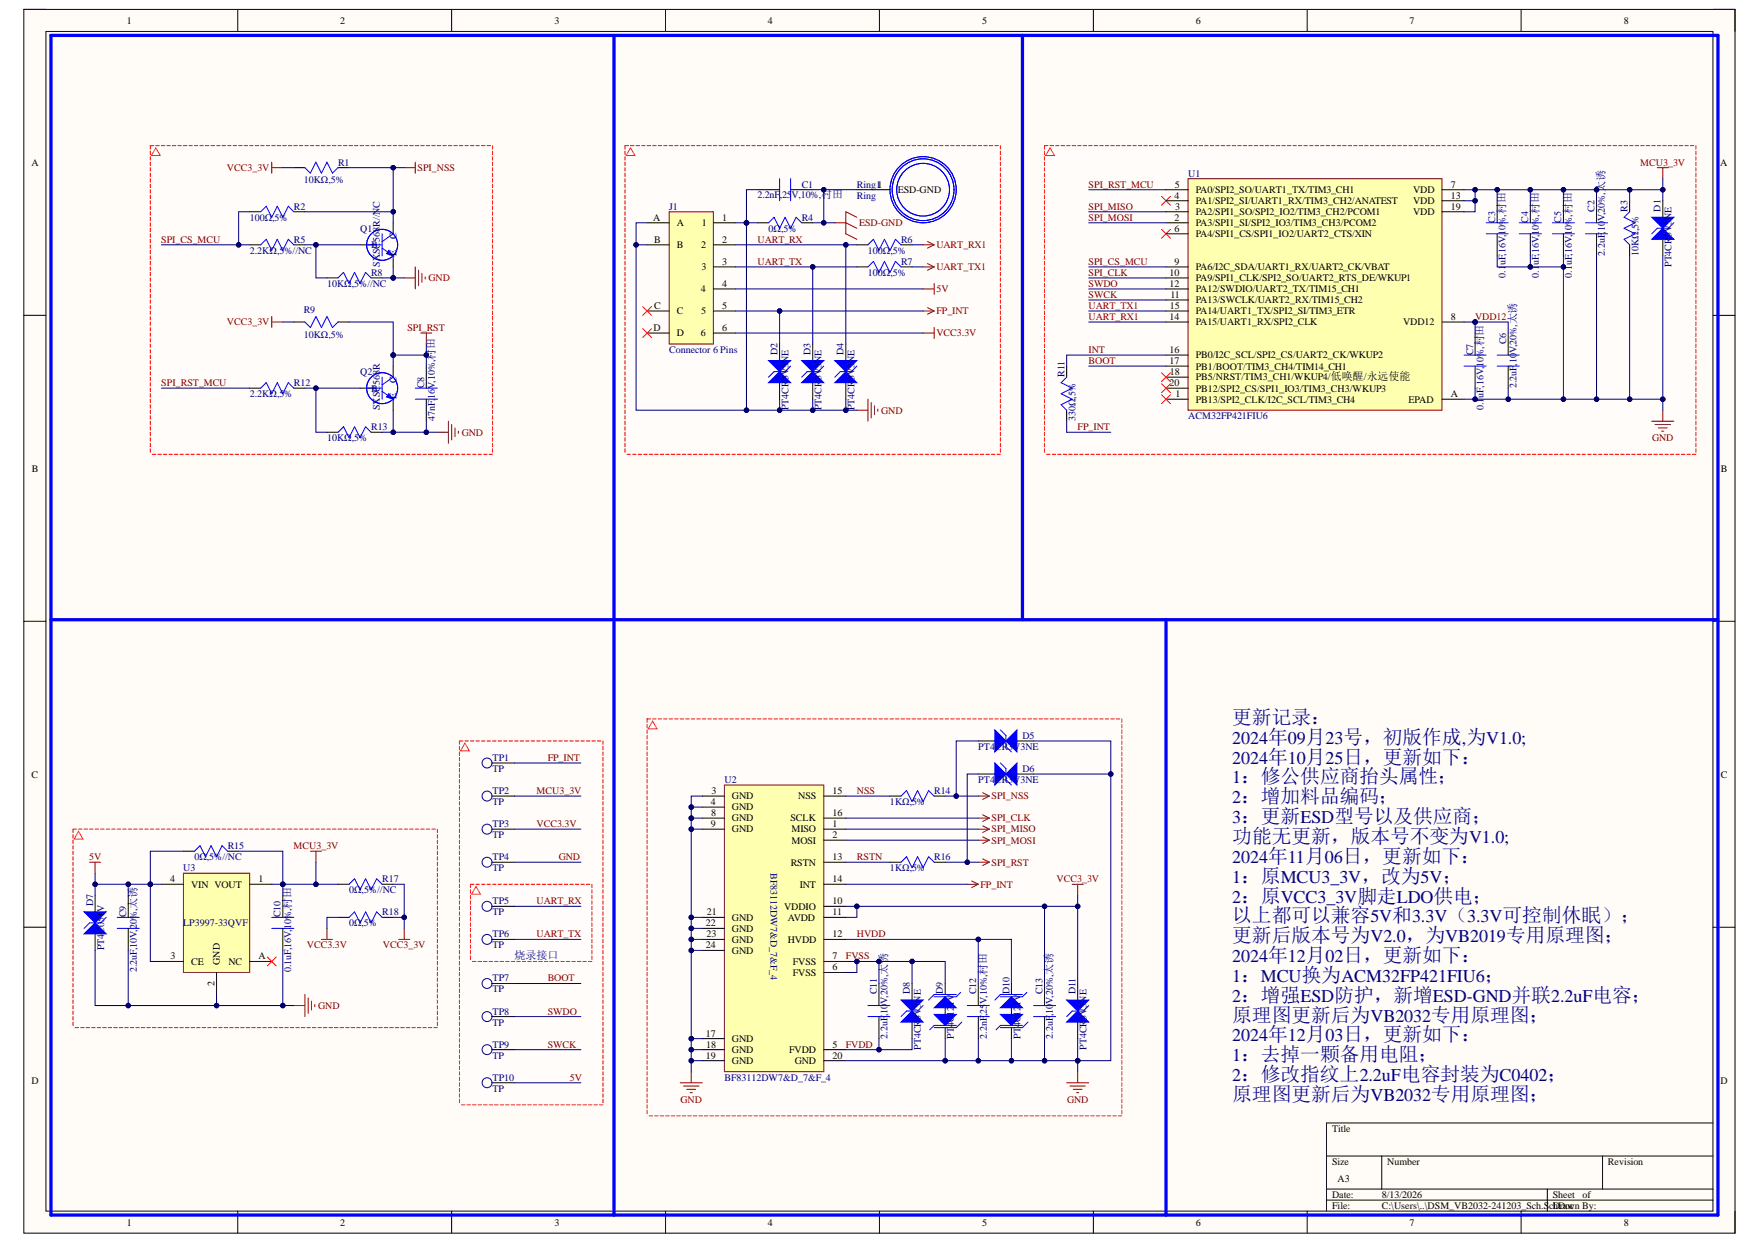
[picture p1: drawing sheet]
# Altium schematic sheet DSM_VB2032-241203_Sch.SchDoc
size A3; SheetNumber: 1; SheetTotal: 1

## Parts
C1  2.2nF,25V,10%,村田  [C0201]
C2  2.2uF,10V,20%,太诱  [C0201]
C3  0.1uF,16V,10%,村田  [C0201]
C4  0.1uF,16V,10%,村田  [C0201]
C5  0.1uF,16V,10%,村田  [C0201]
C6  2.2uF,10V,20%,太诱  [C0201]
C7  0.1uF,16V,10%,村田  [C0201]
C8  47nF,16V,10%,村田  [C0201]
C9  2.2uF,10V,20%,太诱  [C0201]
C10  0.1uF,16V,10%,村田  [C0201]
C11  2.2uF,10V,20%,太诱  [CC0402-M]
C12  2.2nF,25V,10%,村田  [C0201]
C13  2.2uF,10V,20%,太诱  [CC0402-M]
D1  PT4CR3V3NE  [SOD-962]
D2  PT4CR3V3NE  [SOD-962]
D3  PT4CR3V3NE  [SOD-962]
D4  PT4CR3V3NE  [SOD-962]
D5  PT4CR3V3NE  [SOD-962]
D6  PT4CR3V3NE  [SOD-962]
D7  PT4C051V  [DFN0603-2L 0.3*0.23 Pitch 0.38]
D8  PT4CR3V3NE  [SOD-962]
D9  PT4C121V  [SOD-962]
D10  PT4C121V  [SOD-962]
D11  PT4CR3V3NE  [SOD-962]
J1  Connector 6 Pins  [A1004LF-06A]
Q1  SXSC568R//NC  [SOT-723]
Q2  SXSC568R  [SOT-723]
R1  10KΩ,5%  [R0201]
R2  100Ω,5%  [R0201]
R3  10KΩ,5%  [R0201]
R4  0Ω,5%  [R0201]
R5  2.2KΩ,5%//NC  [R0201]
R6  100Ω,5%  [R0201]
R7  100Ω,5%  [R0201]
R8  10KΩ,5%//NC  [R0201]
R9  10KΩ,5%  [R0201]
R11  330Ω,5%  [R0201]
R12  2.2KΩ,5%  [R0201]
R13  10KΩ,5%  [R0201]
R14  1KΩ,5%  [R0201]
R15  0Ω,5%//NC  [R0201]
R16  1KΩ,5%  [R0201]
R17  0Ω,5%//NC  [R0201]
R18  0Ω,5%  [R0201]
Ring1  Ring  [Ring]
TP1  TP  [TP（Φ0.5）]
TP2  TP  [TP（Φ0.5）]
TP3  TP  [TP（Φ0.5）]
TP4  TP  [TP（Φ0.5）]
TP5  TP  [TP（Φ0.5）]
TP6  TP  [TP（Φ0.5）]
TP7  TP  [TP（Φ0.5）]
TP8  TP  [TP（Φ0.5）]
TP9  TP  [TP（Φ0.5）]
TP10  TP  [TP（Φ0.5）]
U1  ACM32FP421FIU6  [QFN 20 3*3 Pitch 0.4]
U2  BF83112DW7&D_7&F_4  [BF83112DW7&D_7&F_4]
U3  LP3997-33QVF  [DFN 1*1-4L]

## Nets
5V: C9.2 D7.2 J1.4 R15.1 TP10.1 U3.3(CE) U3.4(VIN)
ESD-GND: C1.1 R4.2 Ring1.1(ESD-GND)
FP_INT: D2.2 J1.5 R11.1 TP1.1 U2.14(INT)
GND: C1.2 C2.1 C3.1 C4.1 C5.1 C6.1 C7.1 C8.1 C9.1 C10.1 C12.1 C13.1 D1.1 D2.1 D3.1 D4.1 D5.1 D6.1 D7.1 D9.2 D10.2 D11.1 J1.1 J1.A J1.B Q1.2(E) Q2.2(E) R3.1 R4.1 R8.2 R13.2 TP4.1 U1.A(EPAD) U2.3(GND) U2.4(GND) U2.8(GND) U2.9(GND) U2.17(GND) U2.18(GND) U2.19(GND) U2.20(GND) U2.21(GND) U2.22(GND) U2.23(GND) U2.24(GND) U3.2(GND)
MCU3_3V: C2.2 C3.2 C4.2 C5.2 C10.2 D1.2 R3.2 R15.2 R17.1 TP2.1 U1.7(VDD) U1.13(VDD) U1.19(VDD) U3.1(VOUT)
SPI_CLK: U1.10(PA9/SPI1_CLK/SPI2_SO/UART2_RTS_DE/WKUP1) U2.16(SCLK)
SPI_MISO: U1.3(PA2/SPI1_SO/SPI2_IO2/TIM3_CH2/PCOM1) U2.1(MISO)
SPI_MOSI: U1.2(PA3/SPI1_SI/SPI2_IO3/TIM3_CH3/PCOM2) U2.2(MOSI)
SPI_NSS: D5.2 Q1.3(C) R1.1 R2.2 R14.2
SPI_RST: C8.2 D6.2 Q2.3(C) R9.1 R16.2
UART_RX1: R6.2 U1.14(PA15/UART1_RX/SPI2_CLK)
UART_TX1: R7.2 U1.15(PA14/UART1_TX/SPI2_SI/TIM3_ETR)
VCC3.3V: J1.6 R18.1 TP3.1
VCC3_3V: C13.2 D11.2 R1.2 R9.2 R17.2 R18.2 U2.10(VDDIO) U2.11(AVDD)
BOOT: TP7.1 U1.17(PB1/BOOT/TIM3_CH4/TIM14_CH1)
FVDD: C11.1 D8.1 U2.5(FVDD)
FVSS: C11.2 D8.2 D9.1 U2.6(FVSS) U2.7(FVSS)
HVDD: C12.2 D10.1 U2.12(HVDD)
INT: R11.2 U1.16(PB0/I2C_SCL/SPI2_CS/UART2_CK/WKUP2)
NSS: R14.1 U2.15(NSS)
RSTN: R16.1 U2.13(RSTN)
SPI_CS_MCU: R2.1 R5.1 U1.9(PA6/I2C_SDA/UART1_RX/UART2_CK/VBAT)
SPI_RST_MCU: R12.1 U1.5(PA0/SPI2_SO/UART1_TX/TIM3_CH1)
SWCK: TP9.1 U1.11(PA13/SWCLK/UART2_RX/TIM15_CH2)
SWDO: TP8.1 U1.12(PA12/SWDIO/UART2_TX/TIM15_CH1)
UART_RX: D4.2 J1.2 R6.1 TP5.1
UART_TX: D3.2 J1.3 R7.1 TP6.1
VDD12: C6.2 C7.2 U1.8(VDD12)
NetQ1_1: Q1.1(B) R5.2 R8.1
NetQ2_1: Q2.1(B) R12.2 R13.1

Not connected (* = marked no-connect by the designer): J1 C* D*; U1 1(PB13/SPI2_CLK/I2C_SCL/TIM3_CH4)* 4(PA1/SPI2_SI/UART1_RX/TIM3_CH2/ANATEST)* 6(PA4/SPI1_CS/SPI1_IO2/UART2_CTS/XIN)* 18(PB5/NRST/TIM3_CH1/WKUP4/低唤醒/永远使能)* 20(PB12/SPI2_CS/SPI1_IO3/TIM3_CH3/WKUP3)*; U3 A(NC)*

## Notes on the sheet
- 烧录接口
- 更新记录：
  2024年09月23号，初版作成,为V1.0;
  2024年10月25日，更新如下：
  1：修公供应商抬头属性；
  2：增加料品编码；
  3：更新ESD型号以及供应商；
  功能无更新，版本号不变为V1.0;
  2024年11月06日，更新如下：
  1：原MCU3_3V，改为5V；
  2：原VCC3_3V脚走LDO供电；
  以上都可以兼容5V和3.3V（3.3V可控制休眠）；
  更新后版本号为V2.0，为VB2019专用原理图；
  2024年12月02日，更新如下：
  1：MCU换为ACM32FP421FIU6；
  2：增强ESD防护，新增ESD-GND并联2.2uF电容；
  原理图更新后为VB2032专用原理图；
  2024年12月03日，更新如下：
  1：去掉一颗备用电阻；
  2：修改指纹上2.2uF电容封装为C0402；
  原理图更新后为VB2032专用原理图；
